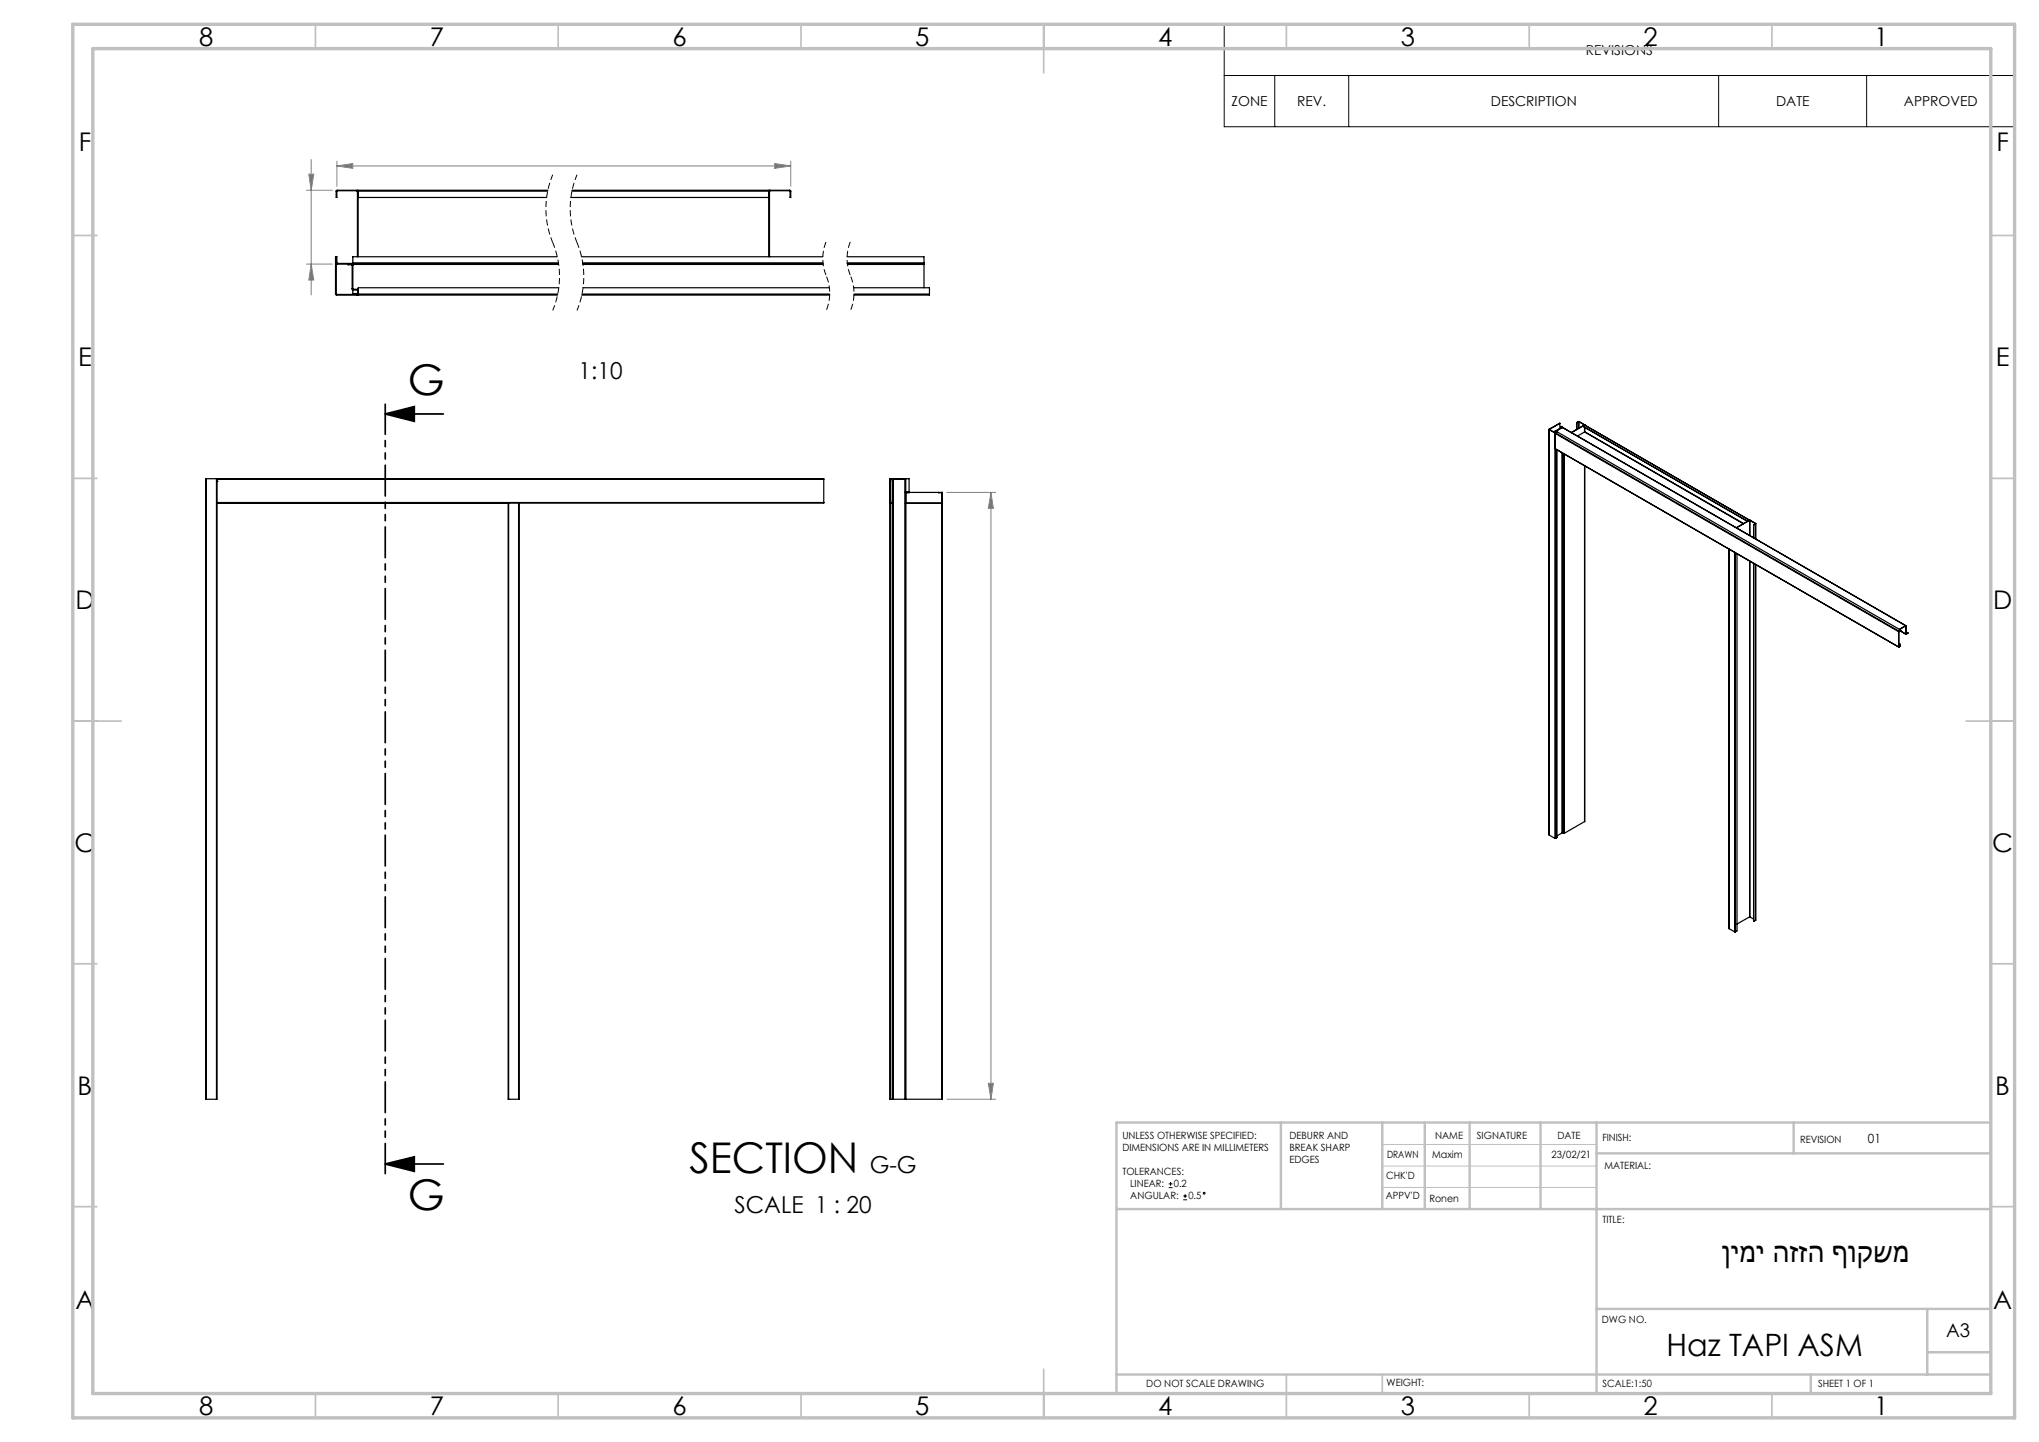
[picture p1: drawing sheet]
<svg xmlns="http://www.w3.org/2000/svg" width="420mm" height="297mm" viewBox="0 0 420 297" stroke-linecap="round" stroke-linejoin="round" font-family="sans-serif">
<g fill="none" stroke="#000" stroke-width=".21">
<path d="M252.2 5h162.8v21.1h-162.8zM252.2 15.6h162.8M262.6 15.6v10.5M277.8 15.6v10.5M354 15.6v10.5M384.5 15.6v10.5M240.7 244.6h.8M240.7 243.8h.8M241.1 243.4v.8M243.7 247.1h.8M243.7 246.3h.8M244.1 246v.7"/>
<circle cx="248.1" cy="245.8" r=".19"/>
</g>
<path d="M170.2 49.7a9.3 9.3 0 0 0 0 7.1M170.2 56.8a9.3 9.3 0 0 1 0 7.1M175.2 49.7a9.3 9.3 0 0 0 0 7.1M175.2 56.8a9.3 9.3 0 0 1 0 7.1" fill="none" stroke="#000" stroke-width=".21" stroke-dasharray="1.3 .6" stroke-dashoffset="-.2" stroke-linecap="butt"/>
<path d="M113.9 36a18.2 18.2 0 0 0 0 14M118.9 36a18.2 18.2 0 0 0 0 14M113.9 50a18.2 18.2 0 0 1 0 13.9M118.9 50a18.2 18.2 0 0 1 0 13.9" fill="none" stroke="#000" stroke-width=".21" stroke-dasharray="1.3 .6" stroke-dashoffset=".1" stroke-linecap="butt"/>
<path d="M79.3 85.3l6-1.6v3.1zM79.3 85.3h12M79.3 239.7l6-1.4v3zM79.3 239.7h12" fill="none" stroke="#000" stroke-width=".35"/>
<g fill="none" stroke="#808080" stroke-width=".21">
<path d="M63.1 39.2h5.4M63.6 35.9h1l-.5 3.3zM64.1 32.8v27.9M69.4 34.2l3.3-.5v1zM69.4 33.2v5.2M69.4 34.2h93.5M159.6 33.7l3.3 .5-3.3 .5zM162.9 33.2v5.2M63.1 54.4h5.4M64.1 54.4l.5 3.3h-1zM195 101.4h10.1M204.1 101.4l.5 3.3h-1z"/>
<path d="M204.1 101.4v125M195.1 226.4h10M203.6 223.1h1l-.5 3.3z"/>
</g>
<path d="M79.4 83.2v158.5" fill="none" stroke="#000" stroke-width=".35" stroke-dasharray="6.3 1.3 1.3 1.3 1.3 1.3" stroke-dashoffset=".1"/>
<path d="M284.7 235.7h44.2M284.7 240.2h44.2M284.7 244.6h44.2" fill="none" stroke="#c0c0c0" stroke-width=".21"/>
<g fill="none" stroke="#c0c0c0" stroke-width=".35">
<path d="M65 5v5M115 5v5M165 5v5M215 5v10M265 5v5M315 5v5M365 5v5M15 48.5h5M410 48.5h5M15 98.5h5M410 98.5h5M15 148.5h10"/>
<path d="M405 148.5h10M15 198.5h5M410 198.5h5M15 248.5h5M410 248.5h5M65 287v5M115 287v5M165 287v5M215 282v10M265 283.1v8.9M284.7 283.1v3.9M315 287v5"/>
<path d="M365 287v5"/>
</g>
<g fill="none" stroke="#c0c0c0" stroke-width=".5">
<path d="M263.8 231.2v17.8M284.7 231.2v17.8M293.5 231.2v17.6M302.7 231.2v17.8M317.3 231.2v17.8M328.9 237.6h81.2M328.9 231.2v55.8M369.5 231.2v6.4M410.1 231.2h-180.1v55.8M230 249h180M328.9 269.6h81.2M397 269.6v13.5"/>
<path d="M397 278.5h13.1M230 283.1h180.1M373 283.1v3.9"/>
</g>
<path d="M15 5h400v287h-400zM19.1 10h391v277h-391z" fill="none" stroke="#c0c0c0" stroke-width=".7"/>
<path d="M79.3 85.3l6-1.6v3.1zM79.3 239.7l6-1.4v3z" fill="#000"/>
<g fill="#808080">
<path d="M69.4 34.2l3.3-.5v1zM159.6 33.7l3.3 .5-3.3 .5z"/>
<path d="M204.1 101.4l.5 3.3h-1zM203.6 223.1h1l-.5 3.3z"/>
<path d="M63.6 35.9h1l-.5 3.3zM64.1 54.4l.5 3.3h-1z"/>
</g>
<g fill="none" stroke="#000" stroke-width=".25">
<path d="M69.3 39.4v1.3h.1v-1.3M69.3 39.4h.1M69.5 39.3l-.1 .1M69.5 39.2l-.2 .2M69.5 39.2h4.1M69.5 39.3h4.1M69.5 39.2v.1M73.6 39.3v.1M73.6 39.2l.2 .2M73.6 39.2v.1M73.6 39.4h39.2M73.6 39.4v13.5"/>
<path d="M73.8 39.4v13.5M112.9 39.2h-39.1v.2M117.8 39.4h40.7M117.8 39.2h40.6v.2M158.4 39.4v13.5M158.5 39.4v13.5M158.6 39.3l-.1 .1M158.6 39.2l-.2 .2M158.6 39.2h4.1M158.6 39.2v.1M158.6 39.3h4.1M162.7 39.3v.1"/>
<path d="M162.7 39.2l.2 .2M162.7 39.2v.1M162.7 39.4v1.3h.2v-1.3M162.7 39.4h.2M69.3 52.9v7.7M69.4 54.2l.1 .1M69.4 54.2h-.1l.2 .2M69.4 54.2v-1.3h-.3v7.7M69.5 54.3h45.5M69.5 54.4h3.2M69.5 54.3v.1M71.7 54.4v.1h.8"/>
<path d="M72.5 54.5v.1M72.5 54.5v-.1h.1l.1 .2h-.2M72.5 59.5l.2 .2M72.5 59.5h.2M72.5 54.6v4.9M72.7 54.2v.3M72.7 59.5v.1M72.7 54.5h42.3M72.7 54.2h42.3M72.7 54.5v5M72.7 59.7v.8M72.7 59.6v.1"/>
<path d="M72.7 59.7h.9M72.7 59.6h.9M73.6 59.7l.1 .1M73.6 59.6l.2 .1-.1 .1M73.6 59.6v.1M73.7 59.8v.8M73.8 40.7h38.8M114.8 52.9h-42.1v1.3M115.1 59.3h-41.3v1.3M117.6 40.7h40.8M119.8 52.9h49.7M120 54.3h49.5"/>
<path d="M120 54.2h49.5M120.1 54.5h49.4M120.1 59.3h50.7M174.5 52.9h15.8v1.3M174.5 54.3h15.8M174.5 54.2h15.8M174.6 54.5h15.7M175.8 59.3h15.7v1.3M190.3 54.3v.2M190.3 54.2v.1M190.3 54.5v4.8M69.1 60.6l.2 .2"/>
<path d="M69.1 60.6h.2M69.3 60.6h.1M69.3 60.8h4.3M69.3 60.6v.2M69.3 60.6h4.3M72.7 60.5v.1M72.7 60.5h1M73.6 60.6v.2M73.7 60.6h-.1M73.7 60.6h41.2M73.8 60.6h.1M73.8 60.6v.2h41"/>
<path d="M73.8 60.6l-.2 .2M119.8 60.8h51.1M119.9 60.6h51M175.9 60.6h15.6M191.5 60.6v.2h-15.6M42.5 98.6h-.1v127.8h.1M42.5 98.6h2.1M42.5 98.6v127.8M44.6 98.6h.1M44.6 98.6v127.8M44.7 99.2h.1M44.7 98.6v.1"/>
<path d="M44.7 98.6h125v.1M44.7 98.8h.1M44.7 98.7v4.8M44.7 98.7h125M169.7 98.7v4.8M183.4 99.2h.1M183.4 98.7h3.1v2.6h.8M183.4 98.6l-.1 .1M183.4 98.7v4.8M183.4 98.6h-.1v127.8h.1M183.4 98.7h.1M183.4 98.6h3"/>
<path d="M183.5 98.7l-.1 .1M183.8 98.7v4.8M183.9 98.7v127.7M184 98.6v.1M186.4 98.6h.1M186.4 98.6v.1M186.4 98.7v127.7M186.5 98.6h.8v2.9h-.7M186.5 98.6v.1M319.1 88.4v.1M319.1 88.4v83.6M319.1 88.5h.1"/>
<path d="M319.1 88.5l1.2 .7M319.1 88.4h.1M319.2 88.5l1.2 .7M319.2 88.4v.1M320.1 89h.1M320.1 89l.3 .2M320.3 89.2h.1M320.3 89.2v83.5M320.3 88.8v.1M320.4 92.4v.1M320.4 88.8v.1M320.4 92.4l70.7 40.9"/>
<path d="M320.4 88.9l-.3 .1M320.4 89.3l70.7 40.8M320.4 88.9h.1M320.4 89.3v3.1M320.4 88.8h.1M320.4 88.9l.2 .1M320.4 89.2v.1M320.4 89.2l70.7 40.8M320.4 89.2l.4-.2 70.7 40.8M320.4 92.5v80.2M320.6 89h.1M320.6 89l-.3 .2"/>
<path d="M320.6 89v.1M320.6 92.6v79.9M320.6 89.1l-.2 .1M320.7 89h.1M321.3 87.2l-2.2 1.2M321.3 87.2l-2.1 1.2M321.3 87.2v1.1M321.5 87.8l.3 .1M321.5 87.8l.3 .2M321.5 87.8v.3M321.8 88h.1M321.8 88l-1.4 .8"/>
<path d="M321.8 87.9v.1M321.8 88v.1M321.8 93.3v78.2M321.8 88l70.8 40.9M321.8 88l-1.4 .9M322.1 93.4v78.2M322.2 93.5v78.1M324.8 87v1.5M325.1 86.8h.2M325.1 86.8l.1 .1M325.1 86.8l-.3 .2M325.2 86.9h.1"/>
<path d="M325.2 86.9l-.4 .1M325.2 86.9v1.3M325.2 86.9l1.2 .6M325.3 86.8l-.1 .1M325.3 86.8l1.1 .7M326 87.8l34 19.5 .4-.2M326 87.8h.1M326.4 87.5h.1M326.4 87.5l-2.7 1.6M326.4 87.6h.1M326.4 87.5v.1M326.4 87.6l34 19.5"/>
<path d="M326.4 89l-1.5 .8M326.4 87.6l-.4 .2M326.4 87.6l-2.7 1.5M326.4 89l32.7 18.9M326.4 88v1M326.4 96v73.2M326.4 88.9v.1M326.4 88v.9M326.4 88.9l32.8 18.9M44.7 103.5v.1M44.7 103.6v122.8h-.1M44.7 103.5h125"/>
<path d="M44.7 103.7h60M104.7 103.6v.1M104.7 103.7v122.7h.1M104.8 103.6v122.8M106.8 103.6v122.8M106.9 103.6v122.8h-.1M169.7 103.5v.1h-125M183.3 103.5l.1 .1M183.4 103.5v-4.8h3.1v127.7M183.4 103.6h.4M183.4 103.6v122.8M183.4 103.5h.4"/>
<path d="M183.8 103.6v122.8M183.9 103l-.1 .5M183.9 103.5l-.1 .1M186.5 101.3l.1 .1M186.5 103.6l.1 .1M186.5 101.4h.1M186.5 103.6h.1M186.6 101.5h-.1M186.6 101.4l-.1 .1M186.6 103.6h7.4M186.6 103.7h7.4M186.6 101.5v2.1"/>
<path d="M186.6 103.7v122.7M186.6 101.4h7.4M193.4 101.4l.6 .1M194 101.5v2.1M194 101.4l.1 .1M194 101.4h.1v125h-.1M194 103.7v122.7M194.1 103.6l-.1 .1M356.1 113.1l.1 78.2M357.3 113.8v78.1M357.4 113.8v78.1M357.8 114v77.7l-.4 .2"/>
<path d="M360.4 107.1h.1M360.4 107.1v.1M360.4 107.1l-2.8 1.6M360.4 107.2h.1M360.4 107.2l-2.7 1.5M360.4 107.2v3.1M360.4 115.6v73.2M360.4 107.2l1.2 .6M360.5 107.1l-.1 .1M360.5 107.1l1.1 .7M361.2 108.1v2.6M361.2 116v73.8"/>
<path d="M361.2 108.1h.1M361.2 108.1v2.7M361.2 116.1v73.7M361.6 107.8v.1M361.6 107.9l-.4 .2M361.6 107.9h.1M361.6 107.8v3.2M361.6 116.3v73.2M361.6 107.8h.1M391.1 133.2v.1M391.1 130.1h.1M391.1 130v.1"/>
<path d="M391.1 133.2h.1M391.1 130v3.3M391.1 132.9l.3 .2M391.1 133l.3 .1M391.4 133.1h.1M391.4 129.9l1.2 .7M391.4 132.7v.4M391.4 133.1l-.3 .2M391.4 133v.1M391.4 132.7l-.3-.1 .3 .1M391.4 132.7h.1M391.4 132.7v.3"/>
<path d="M391.5 129.8l-.4 .2M391.5 129.8l-.4 .3M392.5 128.9h.1M392.5 128.9l-1.3 .7M392.5 128.9l.1 1.7M392.5 128.9l-1.2 .7M392.6 130.6h.1M392.6 128.9v1.7M392.6 130.1l.4 .2M393 130.3l-.4 .3M319.1 171.9v.1M319.1 172l1.2 .7"/>
<path d="M320.3 172.7h.1M320.6 172.5l-.2 .2M320.7 172.5h-.1M321.8 171.5h.1M321.8 171.5l-1.1 .7M321.8 171.4l.3 .2M322.1 171.6h.1M326.4 169.2l-4.2 2.4M356.1 191.2l.1 .1M356.2 191.3l1.1 .6M357.3 191.9h.1M360.4 188.8h.1"/>
<path d="M360.4 188.8l-2.6 1.5M360.4 188.8l.8 .5M361.6 189.5h.1M361.6 189.5l-.4 .3M42.5 226.4h2.1M104.8 226.4h2M183.4 226.4h.4M183.8 226.4h.1M183.9 226.4h.1M183.9 226.4h2.5M186.4 226.4h.1M186.5 226.4h.1"/>
<path d="M186.6 226.4h7.4"/>
</g>
<path d="M183.4 99.9l-.1 .1M188.6 103.6v.1M193.1 103.6v.1M194.1 102.6l-.1 .1" fill="none" stroke="#000" stroke-width=".21"/>
<g font-size="8.7">
<text x="84" y="81.4">G</text>
<text x="142" y="241.5">SECTION</text>
<text x="84" y="249.2">G</text>
</g>
<g font-size="6.3">
<text x="354.7" y="260">ןימי הזזה ףוקשמ</text>
<text x="343.3" y="279.3">Haz TAPI ASM</text>
</g>
<g font-size="5.3">
<text x="41" y="9.4">8</text>
<text x="88.5" y="9.4">7</text>
<text x="138.5" y="9.4">6</text>
<text x="188.5" y="9.4">5</text>
<text x="238.5" y="9.4">4</text>
<text x="288.5" y="9.4">3</text>
<text x="338.5" y="9.4">2</text>
<text x="386" y="9.4">1</text>
<text x="16.2" y="31.2">F</text>
<text x="411.2" y="31.2">F</text>
<text x="16.1" y="75.4">E</text>
<text x="411.1" y="75.4">E</text>
<text x="15.5" y="125.4">D</text>
<text x="410.5" y="125.4">D</text>
<text x="15.4" y="175.4">C</text>
<text x="410.4" y="175.4">C</text>
<text x="16" y="225.4">B</text>
<text x="411" y="225.4">B</text>
<text x="15.5" y="269.7">A</text>
<text x="410.5" y="269.7">A</text>
<text x="41" y="291.4">8</text>
<text x="88.5" y="291.4">7</text>
<text x="138.5" y="291.4">6</text>
<text x="188.5" y="291.4">5</text>
<text x="238.5" y="291.4">4</text>
<text x="288.5" y="291.4">3</text>
<text x="338.5" y="291.4">2</text>
<text x="386" y="291.4">1</text>
</g>
<g font-size="4.8">
<text x="119.2" y="78">1:10</text>
<text x="179.1" y="241.5">G-G</text>
<text x="151.3" y="249.8">SCALE 1 : 20</text>
</g>
<text font-size="3.9" x="400.9" y="275.5">A3</text>
<g font-size="2.8">
<text x="326.7" y="11.3">REVISIONS</text>
<text x="253.7" y="21.8">ZONE</text>
<text x="267.2" y="21.8">REV.</text>
<text x="307.1" y="21.8">DESCRIPTION</text>
<text x="365.8" y="21.8">DATE</text>
<text x="392.2" y="21.8">APPROVED</text>
</g>
<text font-size="2.6" x="384.8" y="235.5">01</text>
<g font-size="2.1">
<text x="231.2" y="234.6">UNLESS OTHERWISE SPECIFIED:</text>
<text x="231.2" y="237">DIMENSIONS ARE IN MILLIMETERS</text>
<text x="265.6" y="234.6">DEBURR AND</text>
<text x="265.6" y="237.1">BREAK SHARP</text>
<text x="265.6" y="239.6">EDGES</text>
<text x="285.7" y="238.4">DRAWN</text>
<text x="295" y="238.4">Maxim</text>
<text x="295.6" y="234.5">NAME</text>
<text x="304.2" y="234.5">SIGNATURE</text>
<text x="319.6" y="238.4">23/02/21</text>
<text x="320.8" y="234.5">DATE</text>
<text x="330.1" y="235">FINISH:</text>
<text x="370.8" y="235.4">REVISION</text>
<text x="231.2" y="242">TOLERANCES:</text>
<text x="232.8" y="244.5">LINEAR:</text>
<text x="241.8" y="244.6">0.2</text>
<text x="285.5" y="242.8">CHK'D</text>
<text x="330.5" y="240.8">MATERIAL:</text>
<text x="232.8" y="247">ANGULAR:</text>
<text x="244.8" y="247.1">0.5</text>
<text x="285.5" y="247.1">APPV'D</text>
<text x="294.4" y="247.5">Ronen</text>
<text x="330.1" y="251.9">TITLE:</text>
<text x="330" y="272.5">DWG NO.</text>
<text x="236.1" y="285.6">DO NOT SCALE DRAWING</text>
<text x="285.6" y="285.5">WEIGHT:</text>
<text x="330.1" y="285.6">SCALE:1:50</text>
<text x="374.5" y="285.6">SHEET 1 OF 1</text>
</g>
</svg>
